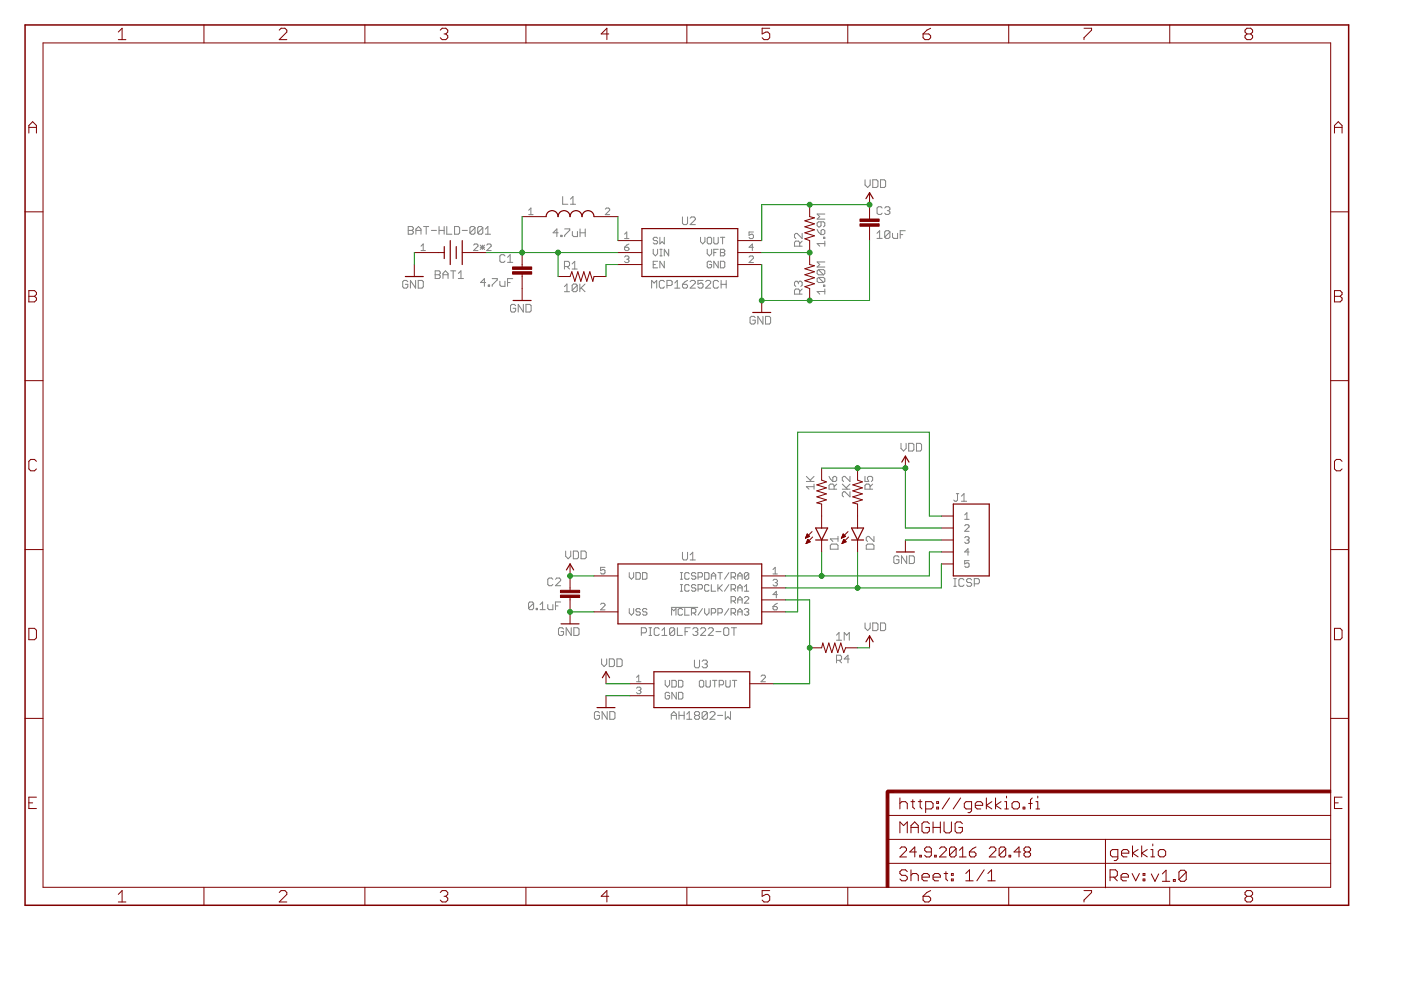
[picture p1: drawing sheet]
<?xml version="1.0" encoding="utf-8"?>
<!DOCTYPE eagle SYSTEM "eagle.dtd">
<!--
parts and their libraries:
SparkFun-Aesthetics: Licensing: Creative Commons ShareAlike 4.0 International - https://creativecommons.org/licenses/by-sa/4.0
-->
<eagle version="7.6.0">
<drawing>
<settings>
<setting alwaysvectorfont="yes"/>
<setting verticaltext="up"/>
</settings>
<grid distance="0.1" unitdist="inch" unit="inch" style="lines" multiple="1" display="no" altdistance="0.01" altunitdist="inch" altunit="inch"/>
<schematic xreflabel="%F%N" xrefpart="/%S.%C%R">
<libraries>
<library name="SparkFun-Aesthetics">
<symbols>
<symbol name="FR-A4L">
<rectangle x1="178.7652" y1="0" x2="179.3748" y2="20.32" layer="94"/>
<rectangle x1="225.7552" y1="-26.67" x2="226.3648" y2="67.31" layer="94" rot="R90"/>
<wire x1="225.29" y1="-0.1" x2="225.29" y2="5.08" width="0.1016" layer="94"/>
<wire x1="225.29" y1="5.08" x2="273.05" y2="5.08" width="0.1016" layer="94"/>
<wire x1="225.29" y1="5.08" x2="179.07" y2="5.08" width="0.1016" layer="94"/>
<wire x1="179.07" y1="10.16" x2="225.29" y2="10.16" width="0.1016" layer="94"/>
<wire x1="225.29" y1="10.16" x2="273.05" y2="10.16" width="0.1016" layer="94"/>
<wire x1="179.07" y1="15.24" x2="273.05" y2="15.24" width="0.1016" layer="94"/>
<wire x1="225.29" y1="5.08" x2="225.29" y2="10.16" width="0.1016" layer="94"/>
<wire x1="179.07" y1="19.05" x2="179.07" y2="20.32" width="0.6096" layer="94"/>
<wire x1="179.07" y1="20.32" x2="180.34" y2="20.32" width="0.6096" layer="94"/>
<text x="181.61" y="11.43" size="2.54" layer="94" font="vector">&gt;DRAWING_NAME</text>
<text x="181.61" y="6.35" size="2.286" layer="94" font="vector">&gt;LAST_DATE_TIME</text>
<text x="195.58" y="1.27" size="2.54" layer="94" font="vector">&gt;SHEET</text>
<text x="181.61" y="1.27" size="2.54" layer="94" font="vector">Sheet:</text>
<text x="181.61" y="16.51" size="2.54" layer="94" font="vector">&gt;CNAME</text>
<text x="226.16" y="1.27" size="2.54" layer="94" font="vector">Rev:</text>
<text x="226.26" y="6.35" size="2.54" layer="94" font="vector">&gt;DESIGNER</text>
<text x="234.92" y="1.17" size="2.54" layer="94" font="vector">&gt;CREVISION</text>
<frame x1="-3.81" y1="-3.81" x2="276.86" y2="182.88" columns="8" rows="5" layer="94"/>
</symbol>
<symbol name="DGND">
<wire x1="-1.905" y1="0" x2="1.905" y2="0" width="0.254" layer="94"/>
<text x="-2.54" y="-2.54" size="1.778" layer="96">&gt;VALUE</text>
<pin name="GND" x="0" y="2.54" visible="off" length="short" direction="sup" rot="R270"/>
</symbol>
<symbol name="VDD">
<wire x1="0.762" y1="1.27" x2="0" y2="2.54" width="0.254" layer="94"/>
<wire x1="0" y1="2.54" x2="-0.762" y2="1.27" width="0.254" layer="94"/>
<text x="-1.016" y="3.556" size="1.778" layer="96">&gt;VALUE</text>
<pin name="VDD" x="0" y="0" visible="off" length="short" direction="sup" rot="R90"/>
</symbol>
</symbols>
<devicesets>
<deviceset name="FRAME-A4L" prefix="FRAME">
<gates>
<gate name="G$1" symbol="FR-A4L" x="0" y="0"/>
</gates>
<devices>
<device name="">
<technologies>
<technology name=""/>
</technologies>
</device>
</devices>
</deviceset>
<deviceset name="GND" prefix="GND">
<gates>
<gate name="1" symbol="DGND" x="0" y="0"/>
</gates>
<devices>
<device name="">
<technologies>
<technology name=""/>
</technologies>
</device>
</devices>
</deviceset>
<deviceset name="VDD" prefix="SUPPLY">
<gates>
<gate name="VDD" symbol="VDD" x="0" y="0"/>
</gates>
<devices>
<device name="">
<technologies>
<technology name=""/>
</technologies>
</device>
</devices>
</deviceset>
</devicesets>
</library>
<library name="Gekkio-microchip">
<symbols>
<symbol name="PIC10(L)F320/322">
<pin name="VDD" x="-20.32" y="2.54" length="middle" direction="pwr"/>
<pin name="VSS" x="-20.32" y="-5.08" length="middle" direction="pwr"/>
<pin name="ICSPDAT/RA0" x="20.32" y="2.54" length="middle" rot="R180"/>
<pin name="ICSPCLK/RA1" x="20.32" y="0" length="middle" rot="R180"/>
<pin name="RA2" x="20.32" y="-2.54" length="middle" rot="R180"/>
<pin name="!MCLR!/VPP/RA3" x="20.32" y="-5.08" length="middle" rot="R180"/>
<wire x1="-15.24" y1="5.08" x2="-15.24" y2="-7.62" width="0.254" layer="94"/>
<wire x1="-15.24" y1="-7.62" x2="15.24" y2="-7.62" width="0.254" layer="94"/>
<wire x1="15.24" y1="-7.62" x2="15.24" y2="5.08" width="0.254" layer="94"/>
<wire x1="15.24" y1="5.08" x2="-15.24" y2="5.08" width="0.254" layer="94"/>
<text x="0" y="5.842" size="1.778" layer="95" align="bottom-center">&gt;NAME</text>
<text x="0" y="-8.382" size="1.778" layer="96" align="top-center">&gt;VALUE</text>
</symbol>
<symbol name="MCP16251/2(6PIN)">
<pin name="VIN" x="-15.24" y="0" length="middle" direction="pwr"/>
<pin name="VOUT" x="15.24" y="2.54" length="middle" direction="pwr" rot="R180"/>
<pin name="SW" x="-15.24" y="2.54" length="middle" direction="pas"/>
<pin name="EN" x="-15.24" y="-2.54" length="middle" direction="in"/>
<pin name="VFB" x="15.24" y="0" length="middle" direction="pas" rot="R180"/>
<pin name="GND" x="15.24" y="-2.54" length="middle" direction="pwr" rot="R180"/>
<wire x1="-10.16" y1="5.08" x2="-10.16" y2="-5.08" width="0.254" layer="94"/>
<wire x1="-10.16" y1="-5.08" x2="10.16" y2="-5.08" width="0.254" layer="94"/>
<wire x1="10.16" y1="-5.08" x2="10.16" y2="5.08" width="0.254" layer="94"/>
<wire x1="10.16" y1="5.08" x2="-10.16" y2="5.08" width="0.254" layer="94"/>
<text x="0" y="5.842" size="1.778" layer="95" align="bottom-center">&gt;NAME</text>
<text x="0" y="-5.842" size="1.778" layer="96" align="top-center">&gt;VALUE</text>
</symbol>
</symbols>
<devicesets>
<deviceset name="PIC10(L)F320/322-?" prefix="U">
<gates>
<gate name="G$1" symbol="PIC10(L)F320/322" x="0" y="0"/>
</gates>
<devices>
<device name="MC" package="DFN8(MC)">
<connects>
<connect gate="G$1" pin="!MCLR!/VPP/RA3" pad="8"/>
<connect gate="G$1" pin="ICSPCLK/RA1" pad="4"/>
<connect gate="G$1" pin="ICSPDAT/RA0" pad="5"/>
<connect gate="G$1" pin="RA2" pad="3"/>
<connect gate="G$1" pin="VDD" pad="2"/>
<connect gate="G$1" pin="VSS" pad="7"/>
</connects>
<technologies>
<technology name=""/>
</technologies>
</device>
<device name="P" package="PDIP8(P/PA)">
<connects>
<connect gate="G$1" pin="!MCLR!/VPP/RA3" pad="8"/>
<connect gate="G$1" pin="ICSPCLK/RA1" pad="4"/>
<connect gate="G$1" pin="ICSPDAT/RA0" pad="5"/>
<connect gate="G$1" pin="RA2" pad="3"/>
<connect gate="G$1" pin="VDD" pad="2"/>
<connect gate="G$1" pin="VSS" pad="7"/>
</connects>
<technologies>
<technology name=""/>
</technologies>
</device>
<device name="OT" package="SOT-23(CH/CHY/OT)">
<connects>
<connect gate="G$1" pin="!MCLR!/VPP/RA3" pad="6"/>
<connect gate="G$1" pin="ICSPCLK/RA1" pad="3"/>
<connect gate="G$1" pin="ICSPDAT/RA0" pad="1"/>
<connect gate="G$1" pin="RA2" pad="4"/>
<connect gate="G$1" pin="VDD" pad="5"/>
<connect gate="G$1" pin="VSS" pad="2"/>
</connects>
<technologies>
<technology name=""/>
</technologies>
</device>
</devices>
</deviceset>
<deviceset name="MCP16251/2(6PIN)" prefix="U">
<gates>
<gate name="G$1" symbol="MCP16251/2(6PIN)" x="0" y="0"/>
</gates>
<devices>
<device name="CH" package="SOT-23(CH/CHY/OT)">
<connects>
<connect gate="G$1" pin="EN" pad="3"/>
<connect gate="G$1" pin="GND" pad="2"/>
<connect gate="G$1" pin="SW" pad="1"/>
<connect gate="G$1" pin="VFB" pad="4"/>
<connect gate="G$1" pin="VIN" pad="6"/>
<connect gate="G$1" pin="VOUT" pad="5"/>
</connects>
<technologies>
<technology name=""/>
</technologies>
</device>
</devices>
</deviceset>
</devicesets>
</library>
<library name="SparkFun-Passives">
<symbols>
<symbol name="CAP">
<wire x1="0" y1="2.54" x2="0" y2="2.032" width="0.1524" layer="94"/>
<wire x1="0" y1="0" x2="0" y2="0.508" width="0.1524" layer="94"/>
<text x="1.524" y="2.921" size="1.778" layer="95">&gt;NAME</text>
<text x="1.524" y="-2.159" size="1.778" layer="96">&gt;VALUE</text>
<rectangle x1="-2.032" y1="0.508" x2="2.032" y2="1.016" layer="94"/>
<rectangle x1="-2.032" y1="1.524" x2="2.032" y2="2.032" layer="94"/>
<pin name="1" x="0" y="5.08" visible="off" length="short" direction="pas" swaplevel="1" rot="R270"/>
<pin name="2" x="0" y="-2.54" visible="off" length="short" direction="pas" swaplevel="1" rot="R90"/>
</symbol>
<symbol name="RESISTOR">
<wire x1="-2.54" y1="0" x2="-2.159" y2="1.016" width="0.1524" layer="94"/>
<wire x1="-2.159" y1="1.016" x2="-1.524" y2="-1.016" width="0.1524" layer="94"/>
<wire x1="-1.524" y1="-1.016" x2="-0.889" y2="1.016" width="0.1524" layer="94"/>
<wire x1="-0.889" y1="1.016" x2="-0.254" y2="-1.016" width="0.1524" layer="94"/>
<wire x1="-0.254" y1="-1.016" x2="0.381" y2="1.016" width="0.1524" layer="94"/>
<wire x1="0.381" y1="1.016" x2="1.016" y2="-1.016" width="0.1524" layer="94"/>
<wire x1="1.016" y1="-1.016" x2="1.651" y2="1.016" width="0.1524" layer="94"/>
<wire x1="1.651" y1="1.016" x2="2.286" y2="-1.016" width="0.1524" layer="94"/>
<wire x1="2.286" y1="-1.016" x2="2.54" y2="0" width="0.1524" layer="94"/>
<text x="-3.81" y="1.4986" size="1.778" layer="95">&gt;NAME</text>
<text x="-3.81" y="-3.302" size="1.778" layer="96">&gt;VALUE</text>
<pin name="2" x="5.08" y="0" visible="off" length="short" direction="pas" swaplevel="1" rot="R180"/>
<pin name="1" x="-5.08" y="0" visible="off" length="short" direction="pas" swaplevel="1"/>
</symbol>
</symbols>
<devicesets>
<deviceset name="CAP" prefix="C" uservalue="yes">
<gates>
<gate name="G$1" symbol="CAP" x="0" y="0"/>
</gates>
<devices>
<device name="PTH" package="CAP-PTH-SMALL">
<connects>
<connect gate="G$1" pin="1" pad="1"/>
<connect gate="G$1" pin="2" pad="2"/>
</connects>
<technologies>
<technology name=""/>
</technologies>
</device>
<device name="PTH2" package="CAP-PTH-SMALL2">
<connects>
<connect gate="G$1" pin="1" pad="1"/>
<connect gate="G$1" pin="2" pad="2"/>
</connects>
<technologies>
<technology name=""/>
</technologies>
</device>
<device name="0805" package="0805">
<connects>
<connect gate="G$1" pin="1" pad="1"/>
<connect gate="G$1" pin="2" pad="2"/>
</connects>
<technologies>
<technology name=""/>
</technologies>
</device>
<device name="PTH3" package="CAP-PTH-LARGE">
<connects>
<connect gate="G$1" pin="1" pad="1"/>
<connect gate="G$1" pin="2" pad="2"/>
</connects>
<technologies>
<technology name=""/>
</technologies>
</device>
<device name="SMD" package="GRM43D">
<connects>
<connect gate="G$1" pin="1" pad="A"/>
<connect gate="G$1" pin="2" pad="C"/>
</connects>
<technologies>
<technology name=""/>
</technologies>
</device>
<device name="0603-CAP" package="0603-CAP">
<connects>
<connect gate="G$1" pin="1" pad="1"/>
<connect gate="G$1" pin="2" pad="2"/>
</connects>
<technologies>
<technology name=""/>
</technologies>
</device>
<device name="0402-CAP" package="0402-CAP">
<connects>
<connect gate="G$1" pin="1" pad="1"/>
<connect gate="G$1" pin="2" pad="2"/>
</connects>
<technologies>
<technology name=""/>
</technologies>
</device>
<device name="PTH1" package="CAP-PTH-5MM">
<connects>
<connect gate="G$1" pin="1" pad="1"/>
<connect gate="G$1" pin="2" pad="2"/>
</connects>
<technologies>
<technology name=""/>
</technologies>
</device>
<device name="_" package="AXIAL-5MM">
<connects>
<connect gate="G$1" pin="1" pad="P$1"/>
<connect gate="G$1" pin="2" pad="P$2"/>
</connects>
<technologies>
<technology name=""/>
</technologies>
</device>
<device name="1210" package="1210">
<connects>
<connect gate="G$1" pin="1" pad="1"/>
<connect gate="G$1" pin="2" pad="2"/>
</connects>
<technologies>
<technology name=""/>
</technologies>
</device>
<device name="1206" package="1206">
<connects>
<connect gate="G$1" pin="1" pad="1"/>
<connect gate="G$1" pin="2" pad="2"/>
</connects>
<technologies>
<technology name=""/>
</technologies>
</device>
<device name="ASMD" package="CTZ3">
<connects>
<connect gate="G$1" pin="1" pad="+"/>
<connect gate="G$1" pin="2" pad="-"/>
</connects>
<technologies>
<technology name=""/>
</technologies>
</device>
<device name="KIT" package="CAP-PTH-SMALL-KIT">
<connects>
<connect gate="G$1" pin="1" pad="1"/>
<connect gate="G$1" pin="2" pad="2"/>
</connects>
<technologies>
<technology name=""/>
</technologies>
</device>
<device name="EZ" package="CAP-PTH-SMALLEZ">
<connects>
<connect gate="G$1" pin="1" pad="1"/>
<connect gate="G$1" pin="2" pad="2"/>
</connects>
<technologies>
<technology name=""/>
</technologies>
</device>
</devices>
</deviceset>
<deviceset name="RESISTOR" prefix="R" uservalue="yes">
<gates>
<gate name="G$1" symbol="RESISTOR" x="0" y="0"/>
</gates>
<devices>
<device name="1206" package="1206">
<connects>
<connect gate="G$1" pin="1" pad="1"/>
<connect gate="G$1" pin="2" pad="2"/>
</connects>
<technologies>
<technology name=""/>
</technologies>
</device>
<device name="AXIAL-0.3" package="AXIAL-0.3">
<connects>
<connect gate="G$1" pin="1" pad="P$1"/>
<connect gate="G$1" pin="2" pad="P$2"/>
</connects>
<technologies>
<technology name=""/>
</technologies>
</device>
<device name="2010" package="R2010">
<connects>
<connect gate="G$1" pin="1" pad="1"/>
<connect gate="G$1" pin="2" pad="2"/>
</connects>
<technologies>
<technology name=""/>
</technologies>
</device>
<device name="0805-RES" package="0805">
<connects>
<connect gate="G$1" pin="1" pad="1"/>
<connect gate="G$1" pin="2" pad="2"/>
</connects>
<technologies>
<technology name=""/>
</technologies>
</device>
<device name="0603-RES" package="0603-RES">
<connects>
<connect gate="G$1" pin="1" pad="1"/>
<connect gate="G$1" pin="2" pad="2"/>
</connects>
<technologies>
<technology name=""/>
</technologies>
</device>
<device name="0402-RES" package="0402-RES">
<connects>
<connect gate="G$1" pin="1" pad="1"/>
<connect gate="G$1" pin="2" pad="2"/>
</connects>
<technologies>
<technology name=""/>
</technologies>
</device>
<device name="PTH-1/6W" package="1/6W-RES">
<connects>
<connect gate="G$1" pin="1" pad="1"/>
<connect gate="G$1" pin="2" pad="2"/>
</connects>
<technologies>
<technology name=""/>
</technologies>
</device>
<device name="2512" package="R2512">
<connects>
<connect gate="G$1" pin="1" pad="1"/>
<connect gate="G$1" pin="2" pad="2"/>
</connects>
<technologies>
<technology name=""/>
</technologies>
</device>
<device name="PTH-1/4W" package="AXIAL-0.4">
<connects>
<connect gate="G$1" pin="1" pad="P$1"/>
<connect gate="G$1" pin="2" pad="P$2"/>
</connects>
<technologies>
<technology name=""/>
</technologies>
</device>
<device name="PTH-1/2W" package="AXIAL-0.5">
<connects>
<connect gate="G$1" pin="1" pad="P$1"/>
<connect gate="G$1" pin="2" pad="P$2"/>
</connects>
<technologies>
<technology name=""/>
</technologies>
</device>
<device name="PTH-1W" package="AXIAL-0.6">
<connects>
<connect gate="G$1" pin="1" pad="P$1"/>
<connect gate="G$1" pin="2" pad="P$2"/>
</connects>
<technologies>
<technology name=""/>
</technologies>
</device>
<device name="PTH-2W" package="AXIAL-0.8">
<connects>
<connect gate="G$1" pin="1" pad="P$1"/>
<connect gate="G$1" pin="2" pad="P$2"/>
</connects>
<technologies>
<technology name=""/>
</technologies>
</device>
<device name="KIT" package="AXIAL-0.3-KIT">
<connects>
<connect gate="G$1" pin="1" pad="P$1"/>
<connect gate="G$1" pin="2" pad="P$2"/>
</connects>
<technologies>
<technology name=""/>
</technologies>
</device>
<device name="EZ" package="AXIAL-0.3EZ">
<connects>
<connect gate="G$1" pin="1" pad="P$1"/>
<connect gate="G$1" pin="2" pad="P$2"/>
</connects>
<technologies>
<technology name=""/>
</technologies>
</device>
</devices>
</deviceset>
</devicesets>
</library>
<library name="Gekkio-connector">
<symbols>
<symbol name="PINHD-1X5">
<pin name="1" x="-5.08" y="5.08" visible="pin" length="short" direction="pas"/>
<wire x1="-2.54" y1="7.62" x2="-2.54" y2="-7.62" width="0.254" layer="94"/>
<wire x1="-2.54" y1="-7.62" x2="5.08" y2="-7.62" width="0.254" layer="94"/>
<wire x1="5.08" y1="-7.62" x2="5.08" y2="7.62" width="0.254" layer="94"/>
<wire x1="5.08" y1="7.62" x2="-2.54" y2="7.62" width="0.254" layer="94"/>
<text x="-2.54" y="8.128" size="1.778" layer="95">&gt;NAME</text>
<text x="-2.54" y="-8.128" size="1.778" layer="96" align="top-left">&gt;VALUE</text>
<pin name="2" x="-5.08" y="2.54" visible="pin" length="short" direction="pas"/>
<pin name="3" x="-5.08" y="0" visible="pin" length="short" direction="pas"/>
<pin name="4" x="-5.08" y="-2.54" visible="pin" length="short" direction="pas"/>
<pin name="5" x="-5.08" y="-5.08" visible="pin" length="short" direction="pas"/>
</symbol>
</symbols>
<devicesets>
<deviceset name="PINHD-1X5" prefix="J" uservalue="yes">
<gates>
<gate name="G$1" symbol="PINHD-1X5" x="0" y="0"/>
</gates>
<devices>
<device name="" package="1X5">
<connects>
<connect gate="G$1" pin="1" pad="1"/>
<connect gate="G$1" pin="2" pad="2"/>
<connect gate="G$1" pin="3" pad="3"/>
<connect gate="G$1" pin="4" pad="4"/>
<connect gate="G$1" pin="5" pad="5"/>
</connects>
<technologies>
<technology name=""/>
</technologies>
</device>
<device name="LONGPADS" package="1X5-LONGPADS">
<connects>
<connect gate="G$1" pin="1" pad="1"/>
<connect gate="G$1" pin="2" pad="2"/>
<connect gate="G$1" pin="3" pad="3"/>
<connect gate="G$1" pin="4" pad="4"/>
<connect gate="G$1" pin="5" pad="5"/>
</connects>
<technologies>
<technology name=""/>
</technologies>
</device>
</devices>
</deviceset>
</devicesets>
</library>
<library name="Gekkio-linx">
<symbols>
<symbol name="BATTERY">
<wire x1="-2.54" y1="2.54" x2="-2.54" y2="-2.54" width="0.254" layer="94"/>
<wire x1="-1.27" y1="1.27" x2="-1.27" y2="-1.27" width="0.254" layer="94"/>
<wire x1="0" y1="2.54" x2="0" y2="-2.54" width="0.254" layer="94"/>
<wire x1="1.27" y1="1.27" x2="1.27" y2="0" width="0.254" layer="94"/>
<pin name="-" x="7.62" y="0" visible="pad" length="middle" direction="pwr" rot="R180"/>
<pin name="+" x="-7.62" y="0" visible="pad" length="middle" direction="pwr"/>
<text x="0" y="3.81" size="1.778" layer="95" align="bottom-center">&gt;NAME</text>
<text x="0" y="-3.81" size="1.778" layer="95" align="top-center">&gt;VALUE</text>
<wire x1="1.27" y1="0" x2="1.27" y2="-1.27" width="0.254" layer="94"/>
<wire x1="2.54" y1="0" x2="1.27" y2="0" width="0.1524" layer="94"/>
</symbol>
</symbols>
<devicesets>
<deviceset name="BAT-HLD-001" prefix="BAT">
<gates>
<gate name="G$1" symbol="BATTERY" x="0" y="0"/>
</gates>
<devices>
<device name="" package="BAT-HLD-001">
<connects>
<connect gate="G$1" pin="+" pad="2 3"/>
<connect gate="G$1" pin="-" pad="1"/>
</connects>
<technologies>
<technology name=""/>
</technologies>
</device>
</devices>
</deviceset>
</devicesets>
</library>
<library name="Gekkio-tdk">
<symbols>
<symbol name="INDUCTOR">
<pin name="1" x="-10.16" y="0" visible="pad" length="middle" direction="pas"/>
<pin name="2" x="10.16" y="0" visible="pad" length="middle" direction="pas" rot="R180"/>
<wire x1="-5.08" y1="0" x2="-2.54" y2="0" width="0.254" layer="94" curve="-180"/>
<wire x1="-2.54" y1="0" x2="0" y2="0" width="0.254" layer="94" curve="-180"/>
<wire x1="0" y1="0" x2="2.54" y2="0" width="0.254" layer="94" curve="-180"/>
<wire x1="2.54" y1="0" x2="5.08" y2="0" width="0.254" layer="94" curve="-180"/>
<text x="0" y="2.54" size="1.778" layer="95" align="bottom-center">&gt;NAME</text>
<text x="0" y="-2.54" size="1.778" layer="96" align="top-center">&gt;VALUE</text>
</symbol>
</symbols>
<devicesets>
<deviceset name="VLS3015E" prefix="L" uservalue="yes">
<gates>
<gate name="G$1" symbol="INDUCTOR" x="0" y="0"/>
</gates>
<devices>
<device name="" package="VLS3015E">
<connects>
<connect gate="G$1" pin="1" pad="1"/>
<connect gate="G$1" pin="2" pad="2"/>
</connects>
<technologies>
<technology name=""/>
</technologies>
</device>
</devices>
</deviceset>
</devicesets>
</library>
<library name="Gekkio-diodes-inc">
<symbols>
<symbol name="HALL-EFFECT-SENSOR-OD">
<pin name="VDD" x="-15.24" y="0" length="middle" direction="pwr"/>
<pin name="GND" x="-15.24" y="-2.54" length="middle" direction="pwr"/>
<pin name="OUTPUT" x="15.24" y="0" length="middle" direction="oc" rot="R180"/>
<wire x1="-10.16" y1="2.54" x2="-10.16" y2="-5.08" width="0.254" layer="94"/>
<wire x1="-10.16" y1="-5.08" x2="10.16" y2="-5.08" width="0.254" layer="94"/>
<wire x1="10.16" y1="-5.08" x2="10.16" y2="2.54" width="0.254" layer="94"/>
<wire x1="10.16" y1="2.54" x2="-10.16" y2="2.54" width="0.254" layer="94"/>
<text x="0" y="3.302" size="1.778" layer="95" align="bottom-center">&gt;NAME</text>
<text x="0" y="-5.842" size="1.778" layer="96" align="top-center">&gt;VALUE</text>
</symbol>
</symbols>
<devicesets>
<deviceset name="AH1802-?" prefix="U">
<gates>
<gate name="G$1" symbol="HALL-EFFECT-SENSOR-OD" x="0" y="0"/>
</gates>
<devices>
<device name="W" package="SC59">
<connects>
<connect gate="G$1" pin="GND" pad="3"/>
<connect gate="G$1" pin="OUTPUT" pad="2"/>
<connect gate="G$1" pin="VDD" pad="1"/>
</connects>
<technologies>
<technology name=""/>
</technologies>
</device>
</devices>
</deviceset>
</devicesets>
</library>
<library name="SparkFun-LED">
<symbols>
<symbol name="LED">
<wire x1="1.27" y1="0" x2="0" y2="-2.54" width="0.254" layer="94"/>
<wire x1="0" y1="-2.54" x2="-1.27" y2="0" width="0.254" layer="94"/>
<wire x1="1.27" y1="-2.54" x2="0" y2="-2.54" width="0.254" layer="94"/>
<wire x1="0" y1="-2.54" x2="-1.27" y2="-2.54" width="0.254" layer="94"/>
<wire x1="1.27" y1="0" x2="0" y2="0" width="0.254" layer="94"/>
<wire x1="0" y1="0" x2="-1.27" y2="0" width="0.254" layer="94"/>
<wire x1="-2.032" y1="-0.762" x2="-3.429" y2="-2.159" width="0.1524" layer="94"/>
<wire x1="-1.905" y1="-1.905" x2="-3.302" y2="-3.302" width="0.1524" layer="94"/>
<text x="3.556" y="-4.572" size="1.778" layer="95" rot="R90">&gt;NAME</text>
<text x="5.715" y="-4.572" size="1.778" layer="96" rot="R90">&gt;VALUE</text>
<pin name="C" x="0" y="-5.08" visible="off" length="short" direction="pas" rot="R90"/>
<pin name="A" x="0" y="2.54" visible="off" length="short" direction="pas" rot="R270"/>
<polygon width="0.1524" layer="94">
<vertex x="-3.429" y="-2.159"/>
<vertex x="-3.048" y="-1.27"/>
<vertex x="-2.54" y="-1.778"/>
</polygon>
<polygon width="0.1524" layer="94">
<vertex x="-3.302" y="-3.302"/>
<vertex x="-2.921" y="-2.413"/>
<vertex x="-2.413" y="-2.921"/>
</polygon>
</symbol>
</symbols>
<devicesets>
<deviceset name="LED" prefix="D" uservalue="yes">
<gates>
<gate name="G$1" symbol="LED" x="0" y="0"/>
</gates>
<devices>
<device name="5MM" package="LED5MM">
<connects>
<connect gate="G$1" pin="A" pad="A"/>
<connect gate="G$1" pin="C" pad="K"/>
</connects>
<technologies>
<technology name=""/>
</technologies>
</device>
<device name="3MM" package="LED3MM">
<connects>
<connect gate="G$1" pin="A" pad="A"/>
<connect gate="G$1" pin="C" pad="K"/>
</connects>
<technologies>
<technology name="">
<attribute name="PROD_ID" value="DIO-08794" constant="no"/>
</technology>
</technologies>
</device>
<device name="1206" package="LED-1206">
<connects>
<connect gate="G$1" pin="A" pad="A"/>
<connect gate="G$1" pin="C" pad="C"/>
</connects>
<technologies>
<technology name=""/>
</technologies>
</device>
<device name="0603" package="LED-0603">
<connects>
<connect gate="G$1" pin="A" pad="A"/>
<connect gate="G$1" pin="C" pad="C"/>
</connects>
<technologies>
<technology name=""/>
</technologies>
</device>
<device name="10MM" package="LED10MM">
<connects>
<connect gate="G$1" pin="A" pad="A"/>
<connect gate="G$1" pin="C" pad="C"/>
</connects>
<technologies>
<technology name=""/>
</technologies>
</device>
<device name="-FKIT-1206" package="FKIT-LED-1206">
<connects>
<connect gate="G$1" pin="A" pad="A"/>
<connect gate="G$1" pin="C" pad="C"/>
</connects>
<technologies>
<technology name=""/>
</technologies>
</device>
<device name="-3MM-NO_SILK" package="LED3MM-NS">
<connects>
<connect gate="G$1" pin="A" pad="A"/>
<connect gate="G$1" pin="C" pad="K"/>
</connects>
<technologies>
<technology name=""/>
</technologies>
</device>
<device name="5MM-KIT" package="LED5MM-KIT">
<connects>
<connect gate="G$1" pin="A" pad="A"/>
<connect gate="G$1" pin="C" pad="K"/>
</connects>
<technologies>
<technology name=""/>
</technologies>
</device>
<device name="1206-BOTTOM" package="LED-1206-BOTTOM">
<connects>
<connect gate="G$1" pin="A" pad="A"/>
<connect gate="G$1" pin="C" pad="C"/>
</connects>
<technologies>
<technology name=""/>
</technologies>
</device>
</devices>
</deviceset>
</devicesets>
</library>
</libraries>
<attributes>
<attribute name="CNAME" value="http://gekkio.fi"/>
<attribute name="CREVISION" value="v1.0"/>
<attribute name="DESIGNER" value="gekkio"/>
</attributes>
<variantdefs>
</variantdefs>
<classes>
<class number="0" name="default" width="0" drill="0">
</class>
</classes>
<parts>
<part name="FRAME1" library="SparkFun-Aesthetics" deviceset="FRAME-A4L" device=""/>
<part name="GND1" library="SparkFun-Aesthetics" deviceset="GND" device=""/>
<part name="U1" library="Gekkio-microchip" deviceset="PIC10(L)F320/322-?" device="OT" value="PIC10LF322-OT"/>
<part name="C1" library="SparkFun-Passives" deviceset="CAP" device="0805" value="4.7uF"/>
<part name="J1" library="Gekkio-connector" deviceset="PINHD-1X5" device="LONGPADS" value="ICSP"/>
<part name="BAT1" library="Gekkio-linx" deviceset="BAT-HLD-001" device=""/>
<part name="U2" library="Gekkio-microchip" deviceset="MCP16251/2(6PIN)" device="CH" value="MCP16252CH"/>
<part name="GND2" library="SparkFun-Aesthetics" deviceset="GND" device=""/>
<part name="R1" library="SparkFun-Passives" deviceset="RESISTOR" device="0603-RES" value="10K"/>
<part name="C2" library="SparkFun-Passives" deviceset="CAP" device="0603-CAP" value="0.1uF"/>
<part name="GND3" library="SparkFun-Aesthetics" deviceset="GND" device=""/>
<part name="GND4" library="SparkFun-Aesthetics" deviceset="GND" device=""/>
<part name="C3" library="SparkFun-Passives" deviceset="CAP" device="0805" value="10uF"/>
<part name="R2" library="SparkFun-Passives" deviceset="RESISTOR" device="0603-RES" value="1.69M"/>
<part name="R3" library="SparkFun-Passives" deviceset="RESISTOR" device="0603-RES" value="1.00M"/>
<part name="SUPPLY1" library="SparkFun-Aesthetics" deviceset="VDD" device=""/>
<part name="SUPPLY2" library="SparkFun-Aesthetics" deviceset="VDD" device=""/>
<part name="L1" library="Gekkio-tdk" deviceset="VLS3015E" device="" value="4.7uH"/>
<part name="GND5" library="SparkFun-Aesthetics" deviceset="GND" device=""/>
<part name="SUPPLY3" library="SparkFun-Aesthetics" deviceset="VDD" device=""/>
<part name="U3" library="Gekkio-diodes-inc" deviceset="AH1802-?" device="W"/>
<part name="R4" library="SparkFun-Passives" deviceset="RESISTOR" device="0603-RES" value="1M"/>
<part name="SUPPLY4" library="SparkFun-Aesthetics" deviceset="VDD" device=""/>
<part name="SUPPLY5" library="SparkFun-Aesthetics" deviceset="VDD" device=""/>
<part name="GND6" library="SparkFun-Aesthetics" deviceset="GND" device=""/>
<part name="D1" library="SparkFun-LED" deviceset="LED" device="-3MM-NO_SILK"/>
<part name="D2" library="SparkFun-LED" deviceset="LED" device="-3MM-NO_SILK"/>
<part name="R5" library="SparkFun-Passives" deviceset="RESISTOR" device="0603-RES" value="2K2"/>
<part name="R6" library="SparkFun-Passives" deviceset="RESISTOR" device="0603-RES" value="1K"/>
</parts>
<sheets>
<sheet>
<plain>
</plain>
<instances>
<instance part="FRAME1" gate="G$1" x="0" y="0"/>
<instance part="GND1" gate="1" x="111.76" y="55.88"/>
<instance part="U1" gate="G$1" x="137.16" y="63.5"/>
<instance part="C1" gate="G$1" x="101.6" y="129.54" rot="MR0"/>
<instance part="J1" gate="G$1" x="195.58" y="73.66"/>
<instance part="BAT1" gate="G$1" x="86.36" y="134.62" rot="R180"/>
<instance part="U2" gate="G$1" x="137.16" y="134.62"/>
<instance part="GND2" gate="1" x="78.74" y="129.54"/>
<instance part="R1" gate="G$1" x="114.3" y="129.54"/>
<instance part="C2" gate="G$1" x="111.76" y="60.96" rot="MR0"/>
<instance part="GND3" gate="1" x="101.6" y="124.46"/>
<instance part="GND4" gate="1" x="152.4" y="121.92"/>
<instance part="C3" gate="G$1" x="175.26" y="139.7"/>
<instance part="R2" gate="G$1" x="162.56" y="139.7" rot="R90"/>
<instance part="R3" gate="G$1" x="162.56" y="129.54" rot="R90"/>
<instance part="SUPPLY1" gate="VDD" x="111.76" y="66.04"/>
<instance part="SUPPLY2" gate="VDD" x="175.26" y="144.78"/>
<instance part="L1" gate="G$1" x="111.76" y="142.24"/>
<instance part="GND5" gate="1" x="182.88" y="71.12"/>
<instance part="SUPPLY3" gate="VDD" x="182.88" y="88.9"/>
<instance part="U3" gate="G$1" x="139.7" y="43.18"/>
<instance part="R4" gate="G$1" x="167.64" y="50.8" rot="R180"/>
<instance part="SUPPLY4" gate="VDD" x="175.26" y="50.8"/>
<instance part="SUPPLY5" gate="VDD" x="119.38" y="43.18"/>
<instance part="GND6" gate="1" x="119.38" y="38.1"/>
<instance part="D1" gate="G$1" x="165.1" y="76.2"/>
<instance part="D2" gate="G$1" x="172.72" y="76.2"/>
<instance part="R5" gate="G$1" x="172.72" y="83.82" rot="R270"/>
<instance part="R6" gate="G$1" x="165.1" y="83.82" rot="R270"/>
</instances>
<busses>
</busses>
<nets>
<net name="GND" class="0">
<segment>
<pinref part="BAT1" gate="G$1" pin="-"/>
<wire x1="78.74" y1="134.62" x2="78.74" y2="132.08" width="0.1524" layer="91"/>
<pinref part="GND2" gate="1" pin="GND"/>
</segment>
<segment>
<pinref part="C1" gate="G$1" pin="2"/>
<pinref part="GND3" gate="1" pin="GND"/>
</segment>
<segment>
<pinref part="U2" gate="G$1" pin="GND"/>
<wire x1="152.4" y1="132.08" x2="152.4" y2="124.46" width="0.1524" layer="91"/>
<pinref part="GND4" gate="1" pin="GND"/>
<pinref part="R3" gate="G$1" pin="1"/>
<wire x1="152.4" y1="124.46" x2="162.56" y2="124.46" width="0.1524" layer="91"/>
<junction x="152.4" y="124.46"/>
<wire x1="162.56" y1="124.46" x2="175.26" y2="124.46" width="0.1524" layer="91"/>
<pinref part="C3" gate="G$1" pin="2"/>
<wire x1="175.26" y1="137.16" x2="175.26" y2="124.46" width="0.1524" layer="91"/>
<junction x="162.56" y="124.46"/>
</segment>
<segment>
<pinref part="U1" gate="G$1" pin="VSS"/>
<pinref part="C2" gate="G$1" pin="2"/>
<wire x1="116.84" y1="58.42" x2="111.76" y2="58.42" width="0.1524" layer="91"/>
<pinref part="GND1" gate="1" pin="GND"/>
<junction x="111.76" y="58.42"/>
</segment>
<segment>
<pinref part="J1" gate="G$1" pin="3"/>
<pinref part="GND5" gate="1" pin="GND"/>
<wire x1="190.5" y1="73.66" x2="182.88" y2="73.66" width="0.1524" layer="91"/>
</segment>
<segment>
<pinref part="U3" gate="G$1" pin="GND"/>
<wire x1="124.46" y1="40.64" x2="119.38" y2="40.64" width="0.1524" layer="91"/>
<pinref part="GND6" gate="1" pin="GND"/>
</segment>
</net>
<net name="VBAT" class="0">
<segment>
<pinref part="BAT1" gate="G$1" pin="+"/>
<pinref part="U2" gate="G$1" pin="VIN"/>
<wire x1="93.98" y1="134.62" x2="101.6" y2="134.62" width="0.1524" layer="91"/>
<wire x1="101.6" y1="134.62" x2="109.22" y2="134.62" width="0.1524" layer="91"/>
<pinref part="C1" gate="G$1" pin="1"/>
<junction x="101.6" y="134.62"/>
<pinref part="R1" gate="G$1" pin="1"/>
<wire x1="109.22" y1="134.62" x2="121.92" y2="134.62" width="0.1524" layer="91"/>
<wire x1="109.22" y1="129.54" x2="109.22" y2="134.62" width="0.1524" layer="91"/>
<junction x="109.22" y="134.62"/>
<pinref part="L1" gate="G$1" pin="1"/>
<wire x1="101.6" y1="142.24" x2="101.6" y2="134.62" width="0.1524" layer="91"/>
</segment>
</net>
<net name="EN" class="0">
<segment>
<pinref part="U2" gate="G$1" pin="EN"/>
<wire x1="119.38" y1="132.08" x2="121.92" y2="132.08" width="0.1524" layer="91"/>
<pinref part="R1" gate="G$1" pin="2"/>
<wire x1="119.38" y1="132.08" x2="119.38" y2="129.54" width="0.1524" layer="91"/>
</segment>
</net>
<net name="VDD" class="0">
<segment>
<pinref part="U2" gate="G$1" pin="VOUT"/>
<wire x1="152.4" y1="137.16" x2="152.4" y2="144.78" width="0.1524" layer="91"/>
<pinref part="R2" gate="G$1" pin="2"/>
<wire x1="162.56" y1="144.78" x2="152.4" y2="144.78" width="0.1524" layer="91"/>
<wire x1="162.56" y1="144.78" x2="175.26" y2="144.78" width="0.1524" layer="91"/>
<pinref part="C3" gate="G$1" pin="1"/>
<junction x="162.56" y="144.78"/>
<junction x="175.26" y="144.78"/>
<pinref part="SUPPLY2" gate="VDD" pin="VDD"/>
</segment>
<segment>
<pinref part="U1" gate="G$1" pin="VDD"/>
<pinref part="C2" gate="G$1" pin="1"/>
<wire x1="116.84" y1="66.04" x2="111.76" y2="66.04" width="0.1524" layer="91"/>
<pinref part="SUPPLY1" gate="VDD" pin="VDD"/>
<junction x="111.76" y="66.04"/>
</segment>
<segment>
<pinref part="R4" gate="G$1" pin="1"/>
<pinref part="SUPPLY4" gate="VDD" pin="VDD"/>
<wire x1="172.72" y1="50.8" x2="175.26" y2="50.8" width="0.1524" layer="91"/>
</segment>
<segment>
<pinref part="U3" gate="G$1" pin="VDD"/>
<wire x1="124.46" y1="43.18" x2="119.38" y2="43.18" width="0.1524" layer="91"/>
<pinref part="SUPPLY5" gate="VDD" pin="VDD"/>
</segment>
<segment>
<pinref part="J1" gate="G$1" pin="2"/>
<pinref part="SUPPLY3" gate="VDD" pin="VDD"/>
<wire x1="190.5" y1="76.2" x2="182.88" y2="76.2" width="0.1524" layer="91"/>
<wire x1="182.88" y1="76.2" x2="182.88" y2="88.9" width="0.1524" layer="91"/>
<pinref part="R6" gate="G$1" pin="1"/>
<wire x1="182.88" y1="88.9" x2="172.72" y2="88.9" width="0.1524" layer="91"/>
<junction x="182.88" y="88.9"/>
<pinref part="R5" gate="G$1" pin="1"/>
<junction x="172.72" y="88.9"/>
<wire x1="172.72" y1="88.9" x2="165.1" y2="88.9" width="0.1524" layer="91"/>
</segment>
</net>
<net name="VFB" class="0">
<segment>
<pinref part="R3" gate="G$1" pin="2"/>
<pinref part="R2" gate="G$1" pin="1"/>
<pinref part="U2" gate="G$1" pin="VFB"/>
<wire x1="152.4" y1="134.62" x2="162.56" y2="134.62" width="0.1524" layer="91"/>
<junction x="162.56" y="134.62"/>
</segment>
</net>
<net name="SW" class="0">
<segment>
<pinref part="L1" gate="G$1" pin="2"/>
<pinref part="U2" gate="G$1" pin="SW"/>
<wire x1="121.92" y1="142.24" x2="121.92" y2="137.16" width="0.1524" layer="91"/>
</segment>
</net>
<net name="!MCLR" class="0">
<segment>
<pinref part="J1" gate="G$1" pin="1"/>
<wire x1="190.5" y1="78.74" x2="187.96" y2="78.74" width="0.1524" layer="91"/>
<wire x1="187.96" y1="78.74" x2="187.96" y2="96.52" width="0.1524" layer="91"/>
<wire x1="187.96" y1="96.52" x2="160.02" y2="96.52" width="0.1524" layer="91"/>
<wire x1="160.02" y1="96.52" x2="160.02" y2="58.42" width="0.1524" layer="91"/>
<pinref part="U1" gate="G$1" pin="!MCLR!/VPP/RA3"/>
<wire x1="160.02" y1="58.42" x2="157.48" y2="58.42" width="0.1524" layer="91"/>
</segment>
</net>
<net name="RA0" class="0">
<segment>
<pinref part="J1" gate="G$1" pin="4"/>
<wire x1="190.5" y1="71.12" x2="187.96" y2="71.12" width="0.1524" layer="91"/>
<wire x1="187.96" y1="71.12" x2="187.96" y2="66.04" width="0.1524" layer="91"/>
<pinref part="U1" gate="G$1" pin="ICSPDAT/RA0"/>
<wire x1="187.96" y1="66.04" x2="165.1" y2="66.04" width="0.1524" layer="91"/>
<pinref part="D1" gate="G$1" pin="C"/>
<wire x1="165.1" y1="66.04" x2="157.48" y2="66.04" width="0.1524" layer="91"/>
<wire x1="165.1" y1="71.12" x2="165.1" y2="66.04" width="0.1524" layer="91"/>
<junction x="165.1" y="66.04"/>
</segment>
</net>
<net name="RA1" class="0">
<segment>
<pinref part="J1" gate="G$1" pin="5"/>
<wire x1="190.5" y1="68.58" x2="190.5" y2="63.5" width="0.1524" layer="91"/>
<pinref part="U1" gate="G$1" pin="ICSPCLK/RA1"/>
<wire x1="190.5" y1="63.5" x2="172.72" y2="63.5" width="0.1524" layer="91"/>
<pinref part="D2" gate="G$1" pin="C"/>
<wire x1="172.72" y1="63.5" x2="157.48" y2="63.5" width="0.1524" layer="91"/>
<wire x1="172.72" y1="71.12" x2="172.72" y2="63.5" width="0.1524" layer="91"/>
<junction x="172.72" y="63.5"/>
</segment>
</net>
<net name="N$2" class="0">
<segment>
<pinref part="U1" gate="G$1" pin="RA2"/>
<wire x1="157.48" y1="60.96" x2="162.56" y2="60.96" width="0.1524" layer="91"/>
<wire x1="162.56" y1="60.96" x2="162.56" y2="50.8" width="0.1524" layer="91"/>
<pinref part="U3" gate="G$1" pin="OUTPUT"/>
<wire x1="162.56" y1="50.8" x2="162.56" y2="43.18" width="0.1524" layer="91"/>
<wire x1="162.56" y1="43.18" x2="154.94" y2="43.18" width="0.1524" layer="91"/>
<pinref part="R4" gate="G$1" pin="2"/>
<junction x="162.56" y="50.8"/>
</segment>
</net>
<net name="N$4" class="0">
<segment>
<pinref part="D1" gate="G$1" pin="A"/>
<pinref part="R6" gate="G$1" pin="2"/>
</segment>
</net>
<net name="N$5" class="0">
<segment>
<pinref part="D2" gate="G$1" pin="A"/>
<pinref part="R5" gate="G$1" pin="2"/>
</segment>
</net>
</nets>
</sheet>
</sheets>
</schematic>
</drawing>
</eagle>
